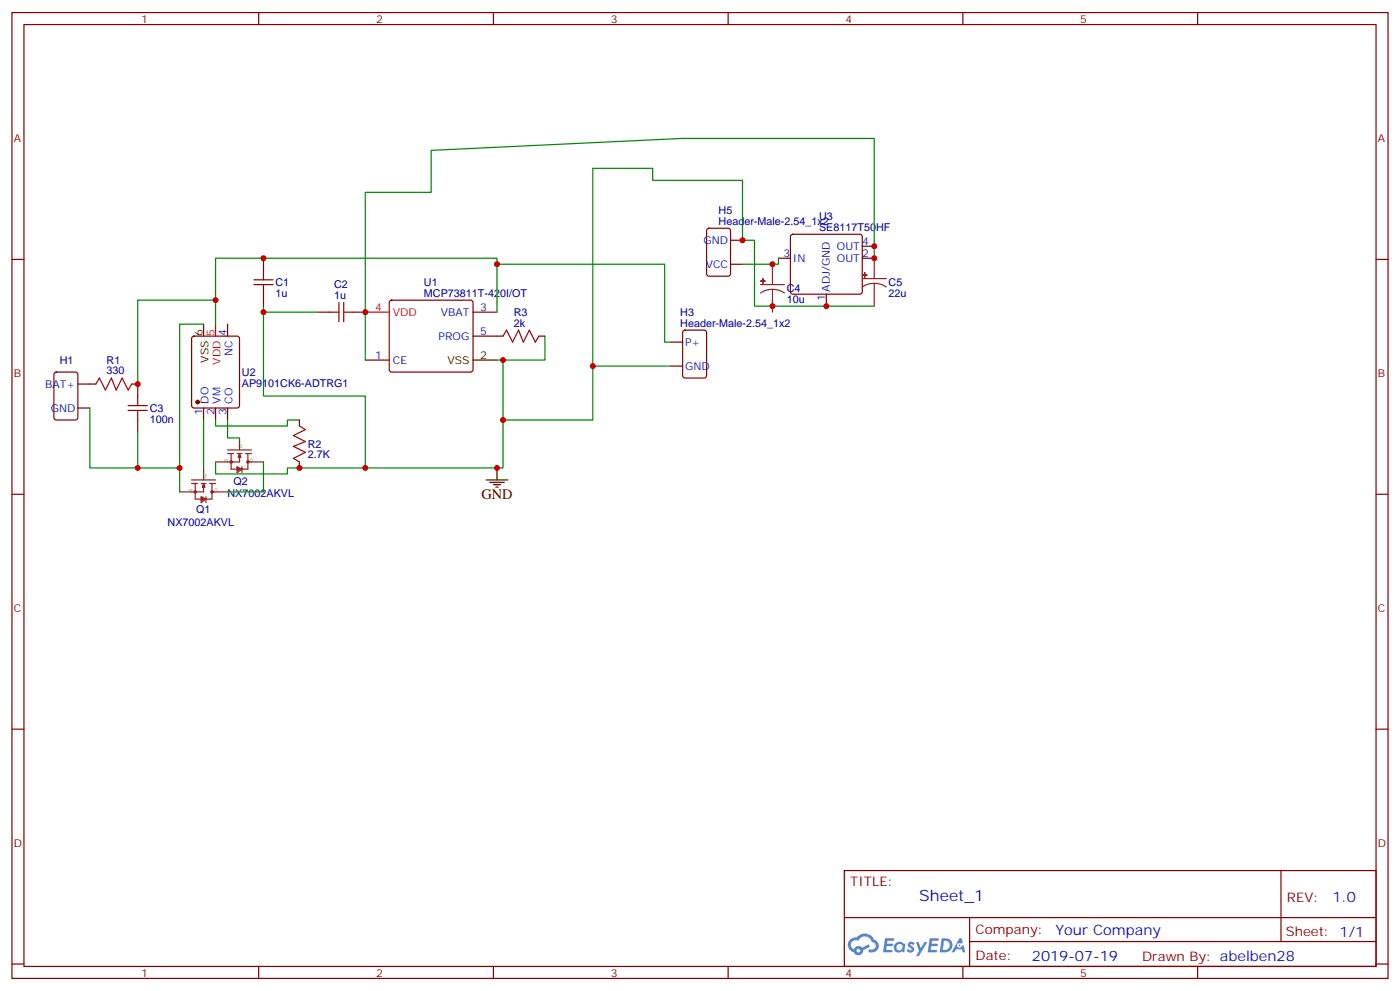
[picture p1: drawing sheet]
<svg xmlns="http://www.w3.org/2000/svg" width="412mm" height="292mm" viewBox="0 0 412 292" stroke-linecap="round" stroke-linejoin="round" font-family="sans-serif">
<g fill="none" stroke="#870000" stroke-width=".35">
<path d="M3.5 3.7h405.4v284.3h-405.4zM7.1 7.2h398.2v277.3h-398.2zM76.2 3.7v3.5M145.3 3.7v3.5M214.5 3.7v3.5M283.6 3.7v3.5M352.8 3.7v3.5M3.5 76.4h3.6M405.3 76.4h3.6M3.5 145.5h3.6M405.3 145.5h3.6M3.5 214.7h3.6"/>
<path d="M405.3 214.7h3.6M248.7 256.3h156.6v28.2h-156.6zM377.3 256.3v20.9M248.7 270.1h156.5M285.6 277.2h119.6M285.6 270.1v14.2M3.5 283.8h3.6M76.2 284.5v3.5M145.3 284.5v3.5M214.5 284.5v3.5M283.6 284.5v3.5M352.8 284.5v3.5"/>
<path d="M405.3 283.8h3.6"/>
</g>
<g fill="#5487ff">
<path d="M267.7 277.5a1.22 1.22 0 0 1 1.7 .2l-.4 .6a.47 .47 0 0 0-.3-.4 .47 .47 0 0 0-.5 .2l.1 .2a1.14 1.14 0 0 1 .8 1.8 1.14 1.14 0 0 1-1.9 0l-.2-.2 .5-.6 .7 .5a.29 .29 0 0 0 .3-.3 .29 .29 0 0 0-.2-.3 1.04 1.04 0 0 1-.6-1.7z"/>
<path d="M260.7 276.2h2.4l.3 .2-.2 .5-1.8 .1-.1 .8h1.5l.3 .4-.3 .4h-1.6l-.2 1.1h1.7l.2 .3-.2 .3-2.6 .1z"/>
<path d="M273.8 276.2h2.4l.3 .2-.1 .5-1.8 .1-.2 .8h1.6l.3 .4-.4 .4-1.6-.1-.1 1.1 1.7 .1 .2 .3-.2 .3-2.6 .1z"/>
<path d="M282.6 276.2h.7l.3 1.3-.6 .3a.69 .69 0 0 0-1 .3 .69 .69 0 0 0 .4 .9 .69 .69 0 0 0 .9-.6l.5-.2 .6 2.2h-.8l-.2-.9h-1.8l-.5 .9h-.8z"/>
<path d="M269.8 277.3h.8l.6 1.8 1.1-1.8h.9l-2.6 4.2h-.8l.9-1.5z"/>
<path d="M277.4 276.2l-.6 4.2h1.3a2.11 2.11 0 0 0 2.5-2.1 2.11 2.11 0 0 0-2.5-2.1zM278.1 277a1.39 1.39 0 0 1 1.7 1.4 1.39 1.39 0 0 1-1.8 1.2h-.3z"/>
<path d="M263.7 277.8a1.54 1.54 0 0 0-.1 2.2 1.54 1.54 0 0 0 2.2 .1l.6 .3 .3-2.3-.2-.3h-.4a1.49 1.49 0 0 0-2.4 0zM264 278.8a.94 .94 0 0 1 1.8 0 .94 .94 0 0 1-1.8 0z"/>
<path d="M250.4 276.6a2.18 2.18 0 0 0 1.1 3.7 1.44 1.44 0 0 0 1.6 .9 1.44 1.44 0 0 0 1.2-1.4l2-1.1-.5-.7-1.9 1a1.47 1.47 0 0 0-2.4 .4 1.39 1.39 0 0 1-.7-1.9 1.39 1.39 0 0 1 2-.5 2.12 2.12 0 0 1 2.2-1.3 2.12 2.12 0 0 1 1.9 1.7 1.14 1.14 0 0 1 1.1 1.4 1.14 1.14 0 0 1-1.7 .7 .43 .43 0 0 0-.5 .4 .43 .43 0 0 0 .4 .5 1.98 1.98 0 0 0 2.5-1.2 1.98 1.98 0 0 0-1.2-2.6 3.1 3.1 0 0 0-5.3-.6l-.9 .1zM252.3 279.9a.55 .55 0 0 1 1.1 0 .55 .55 0 0 1-1.1 0z"/>
<circle cx="282.6" cy="278.3" r=".26"/>
</g>
<g fill="none" stroke="#870000" stroke-width=".35">
<path d="M77.6 76v3.6M208.4 67.4l.4-.2h5.7l.6 .4 .1 13-.5 .7h-5.9l-.6-.4-.1-13zM215.2 77.8h3.5M215.2 70.7h3.5M229.3 76h3.5M233.1 69.2l.4-.2h19.8l.5 .2 .2 .5v16.2l-.2 .5-.5 .2h-19.8l-.5-.2-.2-.5v-16.2zM254 76h3.5M254 72.5h3.5M56.7 99.2l.4-.2h12.7l.7 .4 .1 20-.5 .7h-13l-.6-.4-.1-20zM67 95.4v3.6M77.6 86.6v3.5M93.5 91.9h3.5"/>
<path d="M104.1 91.9h3.5M114.9 88.6l.5-.2h23.2l.5 .2 .2 .5v19.7l-.2 .5-.5 .2h-23.2l-.5-.2-.2-.5v-19.7zM139.3 91.9h7.1M139.3 99h8.9M158.7 99h1.8M201.3 97.4l.5-.2h5.6l.7 .4v13l-.4 .6-5.9 .1-.7-.5v-12.9zM243.4 86.6v3.5M16.1 109.7l.5-.2h5.6l.7 .5v12.9l-.4 .7h-5.9l-.7-.4v-13zM22.9 113.1h5.3M38.8 113.1h1.8v3.5M107.6 106h7.1M197.6 100.7h3.5"/>
<path d="M197.6 107.8h3.5M22.9 120.1h3.6M40.6 123.6v3.6M60 120.1v3.5M63.5 120.1v3.5M67 120.1v3.5M88.2 123.6v1.8M88.2 136v1.8"/>
</g>
<path d="M60 95.4v3.6M139.3 106h7.1M146.4 137.8v3.5M143.2 141.3h6.4M144.3 142h4.2M145.3 142.7h2.2M146 143.4h.8" fill="none" stroke="#000" stroke-width=".35"/>
<path d="M63.5 95.4v3.6M107.6 91.9h7.1" fill="none" stroke="#f00" stroke-width=".35"/>
<circle cx="58.2" cy="118.4" r=".53" fill="#870000" stroke="#870000" stroke-width=".35"/>
<g fill="none" stroke="#8c2424" stroke-width=".35">
<path d="M227.5 77.8v6M257.5 76v6M224 83.8h7.1M227.5 85.2l1.9 .2 1.7 .9M227.5 85.2l-1.8 .2-1.7 .9M227.5 85.2v6.7M254 82h7.1M257.5 83.4l1.9 .3 1.7 .8M257.5 83.4l-1.8 .3-1.7 .8M257.5 83.4v6.7M60 137.8v3.5M67 133.5h1.8"/>
<path d="M67 132.5h7.1M68.1 133.5v4.6h4.9v-4.6M69.8 133.5h1.5M69.8 137.4l1.5 .7-1.5 1.1zM69.8 137.8l.8 .3M70.2 137.8l.4 .3M70.2 134.6l.4-1.1 .3 1.1M70.2 134.6h.7M70.6 133.9v2.1h-7.1M70.6 138.1l-.8 .4M70.6 138.1l-.4 .4M70.6 128.9v3.6"/>
<path d="M70.6 133.9l.3 .7M70.6 133.9l-.4 .7M70.6 134.2l-.4 .4M71.3 137.4v1.8M72.3 133.5h1.8M73 136h4.6M56.4 142.3h1.8M56.4 141.3h7.1M57.5 142.3v4.6h4.9v-4.6M59.3 142.3h1.4M59.3 146.2l1.4 .7-1.4 1.1zM59.3 146.6l.7 .3"/>
<path d="M59.6 146.6l.4 .3M59.6 143.4l.4-1.1 .3 1.1M59.6 143.4h.7M60 142.7v2.1h-7.1M60 146.9l-.7 .4M60 146.9l-.4 .4M60 142.7l.3 .7M60 142.7l-.4 .7M60 143.1l-.4 .3M60.7 146.2v1.8M61.7 142.3h1.8M62.4 144.8h4.6"/>
<circle cx="68.1" cy="136" r=".35"/>
<circle cx="73" cy="136" r=".35"/>
<circle cx="57.5" cy="144.8" r=".35"/>
<circle cx="62.4" cy="144.8" r=".35"/>
</g>
<g fill="none" stroke="#008700" stroke-width=".35">
<path d="M146.4 77.8h49.4v22.9h1.8M229.3 76v1.8h-10.6M257.5 76v-35.3h-56.4l-74.1 3.6v12.3h-19.4v49.4M60 95.4h-7.1v49.4M63.5 95.4v-7h-22.9v24.7M63.5 88.4v-12.4h82.9v15.9M77.6 90.1v26.5h30v21.2M77.6 91.9h15.9M160.5 99v7h-12.3v31.8h-63.5v1.7h-21.2v-3.5M227.5 88.4v1.7M257.5 90.1h-35.3v-19.4h-3.5v-17.6h-26.4v-3.5h-17.7v74h-26.4M146.4 106h1.8"/>
<path d="M174.6 107.8h23M26.5 120.1v17.7h26.4M40.6 127.2v10.6M60 123.6v14.2M63.5 123.6v1.8h21.2v-1.8h3.5M67 123.6v5.3h3.6M77.6 136v8.8h-10.6"/>
</g>
<g fill="none" stroke="#a10000" stroke-width=".35">
<path d="M77.6 79.6v2.8M74.8 83.8h5.6M74.8 82.4h5.6M77.6 83.8v2.8M97 91.9h2.8M99.8 89.1v5.6M101.2 89.1v5.6M101.2 91.9h2.9M148.2 99l1-1.8 1.8 3.5 1.8-3.5 1.4 3.5 1.7-3.5 1.8 3.5 1-1.7M28.2 113.1l1.1-1.8 1.7 3.5 1.8-3.5 1.4 3.5 1.8-3.5 1.7 3.5 1.1-1.7M37.7 119.4h5.7M40.6 116.6v2.8"/>
<path d="M37.7 120.8h5.7M40.6 120.8v2.8M88.2 125.4l1.8 1.1-3.6 1.7 3.6 1.8-3.6 1.4 3.6 1.8-3.6 1.7 1.8 1.1"/>
</g>
<g fill="#8c2424" stroke="#8c2424" stroke-width=".35">
<path d="M224 82.7l1.4 .1z"/>
<path d="M224.7 82l.1 1.4z"/>
<path d="M254 81h1.4z"/>
<path d="M254.7 80.3v1.4z"/>
</g>
<g fill="#c00">
<circle cx="146.4" cy="137.8" r=".88"/>
<circle cx="146.4" cy="77.8" r=".88"/>
<circle cx="148.2" cy="106" r=".88"/>
<circle cx="148.2" cy="123.6" r=".88"/>
<circle cx="77.6" cy="91.9" r=".88"/>
<circle cx="107.6" cy="137.8" r=".88"/>
<circle cx="88.2" cy="137.8" r=".88"/>
<circle cx="40.6" cy="137.8" r=".88"/>
<circle cx="52.9" cy="137.8" r=".88"/>
<circle cx="40.6" cy="113.1" r=".88"/>
<circle cx="63.5" cy="88.4" r=".88"/>
<circle cx="77.6" cy="76" r=".88"/>
<circle cx="174.6" cy="107.8" r=".88"/>
<circle cx="257.5" cy="76" r=".88"/>
<circle cx="218.7" cy="70.7" r=".88"/>
<circle cx="227.5" cy="77.8" r=".88"/>
<circle cx="257.5" cy="72.5" r=".88"/>
<circle cx="243.4" cy="90.1" r=".88"/>
<circle cx="227.5" cy="90.1" r=".88"/>
<circle cx="107.6" cy="91.9" r=".88"/>
</g>
<text font-size="4.6" fill="#00f" x="270.8" y="265.3">Sheet_1</text>
<text font-size="4.2" x="141.8" y="146.9">GND</text>
<g font-size="4.2" fill="#00f">
<text x="392.5" y="265.6">1.0</text>
<text x="310.9" y="275.1">Your Company</text>
<text x="304" y="282.9">2019-07-19</text>
</g>
<g font-size="3.9" fill="#800">
<text x="250.5" y="260.9">TITLE:</text>
<text x="379.1" y="265.6">REV:</text>
<text x="287.4" y="275.1">Company:</text>
<text x="378.7" y="275.7">Sheet: 1/1</text>
<text x="287.4" y="282.8">Date:</text>
<text x="336.4" y="282.8">Drawn By: abelben28</text>
</g>
<g font-size="3.2" fill="#800">
<text x="41.6" y="6.7">1</text>
<text x="110.8" y="6.7">2</text>
<text x="179.9" y="6.7">3</text>
<text x="249.1" y="6.7">4</text>
<text x="318.2" y="6.7">5</text>
<text x="4.1" y="41.8">A</text>
<text x="405.9" y="41.8">A</text>
<text x="4.1" y="110.9">B</text>
<text x="405.9" y="110.9">B</text>
<text x="4.1" y="180.1">C</text>
<text x="405.9" y="180.1">C</text>
<text x="4.1" y="249.2">D</text>
<text x="405.9" y="249.2">D</text>
<text x="41.6" y="287.5">1</text>
<text x="110.8" y="287.5">2</text>
<text x="179.9" y="287.5">3</text>
<text x="249.1" y="287.5">4</text>
<text x="318.2" y="287.5">5</text>
</g>
<g font-size="3.2" fill="#000080">
<text x="211.7" y="63">H5</text>
<text x="241.3" y="64.8">U3</text>
<text x="211.7" y="66.1">Header-Male-2.54_1x2</text>
<text x="241.3" y="67.9">SE8117T50HF</text>
<text x="81.1" y="87.4">1u</text>
<text x="81.1" y="84.3">C1</text>
<text x="98.4" y="88">1u</text>
<text x="98.4" y="84.9">C2</text>
<text x="124.9" y="87.3">MCP73811T-420I/OT</text>
<text x="124.9" y="84.2">U1</text>
<text x="231.8" y="89.1">10u</text>
<text x="231.8" y="86">C4</text>
<text x="261.8" y="87.4">22u</text>
<text x="261.8" y="84.2">C5</text>
<text x="151.4" y="93">R3</text>
<text x="200.4" y="93">H3</text>
<text x="151.4" y="96.1">2k</text>
<text x="200.4" y="96.1">Header-Male-2.54_1x2</text>
<text x="17.6" y="107.2">H1</text>
<text x="31.4" y="107.1">R1</text>
<text x="31.4" y="110.2">330</text>
<text x="71.3" y="113.9">AP9101CK6-ADTRG1</text>
<text x="71.3" y="110.7">U2</text>
<text x="44.1" y="124.5">100n</text>
<text x="44.1" y="121.3">C3</text>
<text x="90.7" y="131.8">R2</text>
<text x="90.7" y="135">2.7K</text>
<text x="68.8" y="142.9">Q2</text>
<text x="67" y="146.4">NX7002AKVL</text>
<text x="49.4" y="154.9">NX7002AKVL</text>
<text x="57.8" y="150.9">Q1</text>
</g>
<g font-size="3.2" fill="#00f">
<text x="207.2" y="71.8">GND</text>
<text x="230.8" y="75.7">3</text>
<text x="233.5" y="77.1">IN</text>
<text x="246.5" y="77.1">OUT</text>
<text x="246.5" y="73.6">OUT</text>
<text x="254" y="75.7">2</text>
<text x="254" y="72.1">4</text>
<text x="207.9" y="78.8">VCC</text>
<text x="243.1" y="88.6" transform="rotate(-90 243.1 88.6)">1</text>
<text x="244.5" y="85.9" transform="rotate(-90 244.5 85.9)">ADJ/GND</text>
<text x="129.8" y="93">VBAT</text>
<text x="141.5" y="91.5">3</text>
<text x="66.7" y="98.8" transform="rotate(-90 66.7 98.8)">4</text>
<text x="129.2" y="100">PROG</text>
<text x="141.5" y="98.6">5</text>
<text x="201.8" y="101.8">P+</text>
<text x="68.4" y="104.8" transform="rotate(-90 68.4 104.8)">NC</text>
<text x="110.5" y="105.7">1</text>
<text x="115.7" y="107.1">CE</text>
<text x="201.8" y="108.8">GND</text>
<text x="13.3" y="114.1">BAT+</text>
<text x="61.4" y="118.8" transform="rotate(-90 61.4 118.8)">DO</text>
<text x="64.9" y="118.8" transform="rotate(-90 64.9 118.8)">VM</text>
<text x="68.4" y="118.8" transform="rotate(-90 68.4 118.8)">CO</text>
<text x="14.9" y="121.2">GND</text>
<text x="59.6" y="122.3" transform="rotate(-90 59.6 122.3)">1</text>
<text x="63.1" y="122.3" transform="rotate(-90 63.1 122.3)">2</text>
<text x="66.7" y="122.3" transform="rotate(-90 66.7 122.3)">3</text>
</g>
<g font-size="3.2" fill="#f00">
<text x="110.5" y="91.5">4</text>
<text x="115.7" y="93">VDD</text>
<text x="63.1" y="98.8" transform="rotate(-90 63.1 98.8)">5</text>
<text x="64.9" y="107.3" transform="rotate(-90 64.9 107.3)">VDD</text>
</g>
<g font-size="3.2">
<text x="59.6" y="98.8" transform="rotate(-90 59.6 98.8)">6</text>
<text x="61.4" y="106.8" transform="rotate(-90 61.4 106.8)">VSS</text>
<text x="131.8" y="107.1">VSS</text>
<text x="141.5" y="105.7">2</text>
</g>
<g font-size="1.4" fill="#238d23">
<text x="71.4" y="131.9" transform="rotate(-90 71.4 131.9)">G</text>
<text x="67.1" y="136" transform="rotate(-90 67.1 136)">S</text>
<text x="74.5" y="136.1" transform="rotate(-90 74.5 136.1)">D</text>
<text x="61" y="140.7" transform="rotate(-90 61 140.7)">G</text>
<text x="56.7" y="144.9" transform="rotate(-90 56.7 144.9)">S</text>
<text x="64.1" y="144.9" transform="rotate(-90 64.1 144.9)">D</text>
</g>
</svg>
